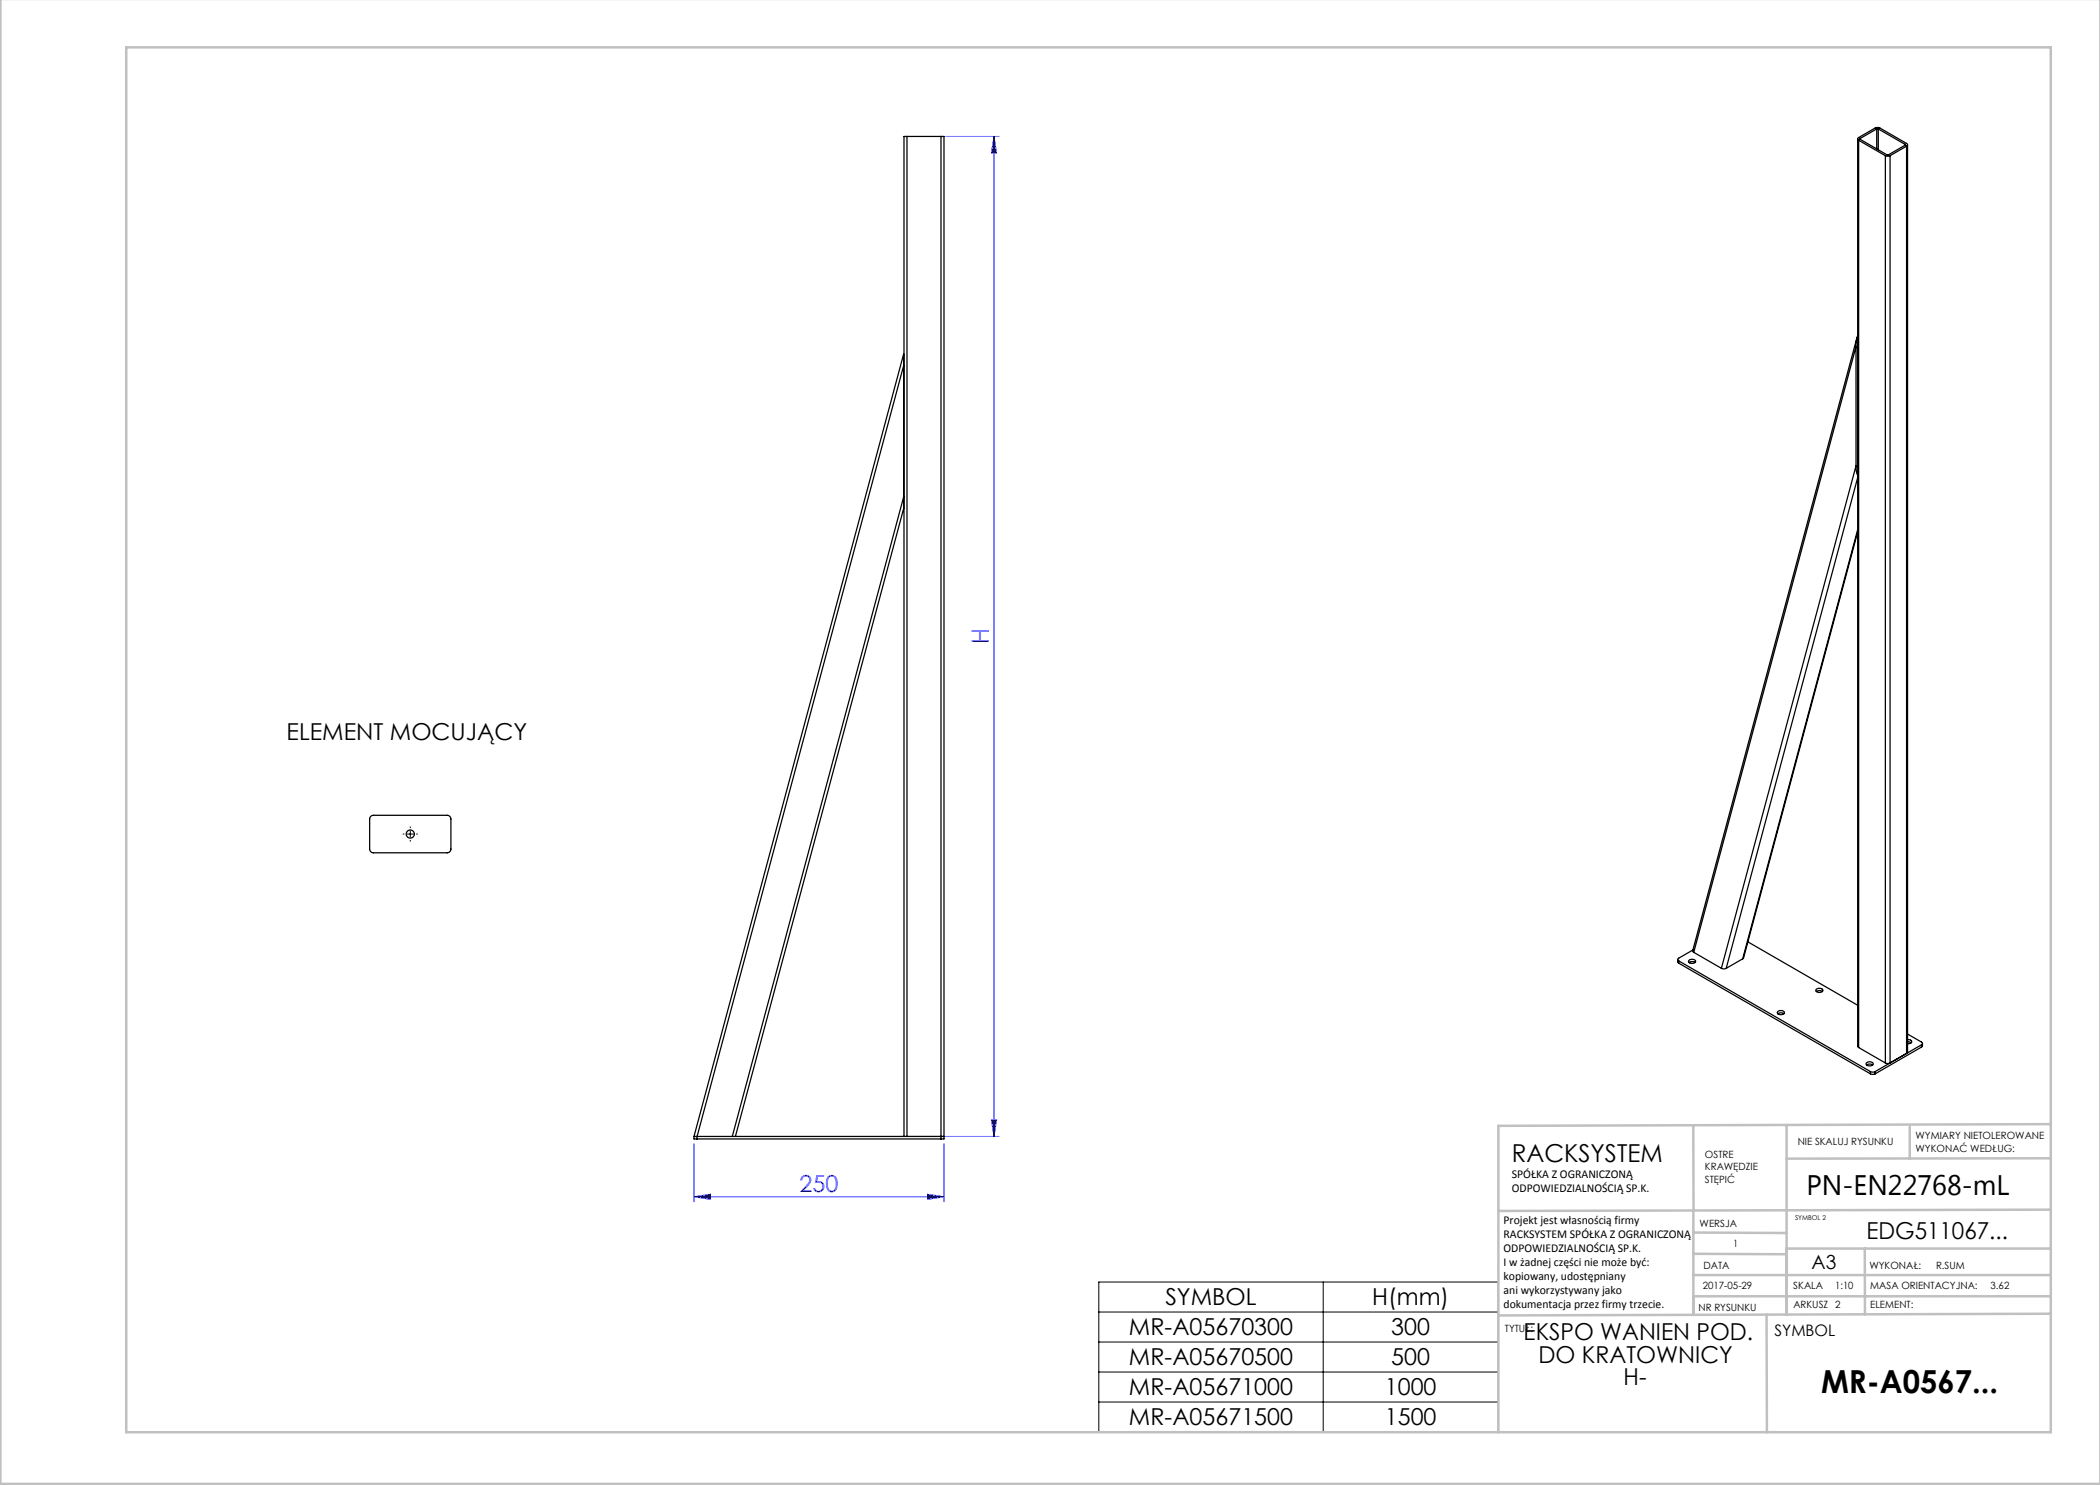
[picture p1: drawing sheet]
<svg xmlns="http://www.w3.org/2000/svg" width="420mm" height="297mm" viewBox="0 0 420 297" stroke-linecap="round" stroke-linejoin="round" font-family="sans-serif">
<path d="M189.2 27.3h10.6M198.8 27.3l.5 3.3h-1zM198.8 27.3v200M138.8 239.4l3.3-.5v1zM138.8 228.8v11.6M138.8 239.4h50M179.9 227.3h19.9M185.5 238.9l3.3 .5-3.3 .5zM188.8 228.8v11.6M198.3 224h1l-.5 3.3z" fill="none" stroke="#00f" stroke-width=".2"/>
<path d="M81.4 166.8h1.3M82.1 166.2v1.2M219.8 256.4h79.8v30h-79.8zM264.6 256.4v30M219.8 262.4h79.8M219.8 268.4h79.8M219.8 274.4h79.8M219.8 280.4h79.8" fill="none" stroke="#000" stroke-width=".2"/>
<path d="M80.8 166.8h-.2M82.1 165.6v-.2M82.1 168.1v.1M83.3 166.8h.2" fill="none" stroke="#000" stroke-width=".2" stroke-dasharray="15.2 1.3 1.3 1.3"/>
<g fill="none" stroke="#c0c0c0" stroke-width=".5">
<path d="M.1 -.1v296.9h419.9M25.2 9.5h385v276.9h-385zM338.7 225.2v16.9M357.3 225v37.9M382 225.4v6.3M410.1 224.8l-110.4 .4v61.2M410.1 231.7h-52.8M338.7 259.3h71.5M338.7 255h71.5M338.7 250.8l18.6 .1M338.7 246.5l18.6 .1M338.7 242.1v20.9"/>
<path d="M373 249.7v13.2M410.1 241.9l-110.4 .3M410.2 249.7h-52.9v13.2M353.3 262.9l.1 23.5M410.2 262.7l-110.5 .4"/>
</g>
<g fill="#00f">
<path d="M138.8 239.4l3.3-.5v1zM185.5 238.9l3.3 .5-3.3 .5z"/>
<path d="M198.8 27.3l.5 3.3h-1zM198.3 224h1l-.5 3.3z"/>
</g>
<g fill="none" stroke="#000" stroke-width=".25">
<path d="M181.4 27.3h-.6v200M181.4 27.3v200M181.4 27.3h6.8M188.2 27.3h.6v200.5h-.6M188.2 27.3v200.5M371.5 27.8v181.4l.2 .3M371.7 28.1a.29 .29 0 0 1-.2-.3 .29 .29 0 0 1 .2-.3l3.3-1.9 .6-.1 5.7 3.2a.29 .29 0 0 1 .2 .3 .29 .29 0 0 1-.2 .2M371.7 28.1l5.4 3M371.7 28.1v181.4M372 27.9l5.5 3.1 3.5-1.9M372 27.7v.2M375.3 25.8h.4"/>
<path d="M375.3 25.8l-3.3 1.9M375.3 25.8v4M375.7 25.8l5.3 3.1M375.7 25.8v4.2M377.1 31.1l.4 .2 .5-.2M377.1 31.1v181.5M378 31.1v181.5l-.5 .1-.4-.1M381 28.9v.2M381.3 29.2l-3.3 1.9M381.5 29v181.4l-.2 .3v-181.5M180.7 73.1v-2.3l-41.9 156.5M180.7 73.1l-41.3 154.2"/>
<path d="M180.7 73.1v26.3M371.2 69.3v23.9M371.2 69.3l-32.5 121.2M371.4 67.5l-32.9 122.6 .2 .4M371.5 67.1l-.2 .8-.1 1.4M371.5 68.8v24.5M371.5 68.9h.1M371.5 79.3v.1M180.7 99.4v2.3l-33.6 125.6M180.7 99.4l-34.2 127.9M371.2 93.2l.1 1.3 .2 .5M371.2 93.2l-26.9 100.5"/>
<path d="M371.5 80.5v.1M371.5 95.5l-26.3 98.2M371.5 106.4l-22.8 85.2-.2 .2M371.5 105.9l-23 85.9M74.1 163.3l.6-.2h15l.3 .3 .2 .4-.1 6.3-.2 .3-.5 .2-15-.1-.3-.2-.2-.5v-6zM335.6 191.9v.5l.1 .2M335.7 192.2l38.4 22.1M335.7 192.2v.4M335.7 192.6l38.4 22.2M337.8 192.1a.87 .87 0 0 1 1.3 .2 .79 .79 0 0 1-.7 .4 .79 .79 0 0 1-.7-.5zM337.8 192.5l.7-.2 .5 .2M338.6 190l-2.9 1.6a.29 .29 0 0 0-.1 .3 .29 .29 0 0 0 .1 .3"/>
<path d="M338.7 190.5l5.6 3.2M344.3 193.7l.5 .1 .4-.1M348.5 191.8l-3.3 1.9M349.6 188.4l21.9 12.6M363.2 197.9a.83 .83 0 0 1 1.4 .3 .86 .86 0 0 1-1.4-.1zM363.3 198.3l.7-.2 .5 .2M355.6 202.3a.87 .87 0 0 1 1.3 .2 .79 .79 0 0 1-.8 .4 .79 .79 0 0 1-.6-.5zM355.6 202.7l.7-.1 .5 .1M371.7 209.5l5.4 3.1M373.3 212.6a.87 .87 0 0 1 1.4 .2 .79 .79 0 0 1-.8 .4 .79 .79 0 0 1-.7-.5zM373.3 213l.7-.2 .5 .2M374.1 214.3l.5 .1 .4-.1"/>
<path d="M374.1 214.8l.5 .1 .4-.1M374.1 214.3v.5M375 214.3v.5M381.5 207.9l.6 .1 .2 .3-.2 .3-.6 .1M381.5 206.8l2.8 1.6a.29 .29 0 0 1 .2 .3 .29 .29 0 0 1-.2 .3M381.5 208.4l.7 .2M384.3 209l-9.3 5.3M384.3 209v.4M384.3 209.4l-9.3 5.4M384.5 208.7v.5l-.2 .2M138.8 227.3h.6M138.8 227.3v.5h.6"/>
<path d="M139.4 227.3h49.4M139.4 227.3v.5M139.4 227.8h48.8"/>
<circle cx="82.1" cy="166.8" r=".81"/>
</g>
<text font-size="6.3" x="364.2" y="278.5">MR-A0567...</text>
<text font-size="5.6" x="361.3" y="239.1">PN-EN22768-mL</text>
<text font-size="4.9" x="302.4" y="232.4">RACKSYSTEM</text>
<g font-size="4.7" fill="#00f">
<text x="197.8" y="128.9" transform="rotate(-90 197.8 128.9)">H</text>
<text x="159.9" y="238.3">250</text>
</g>
<g font-size="4.7">
<text x="57.3" y="148">ELEMENT MOCUJĄCY</text>
<text x="373.3" y="247.8">EDG511067...</text>
<text x="233.1" y="261.1">SYMBOL</text>
<text x="274.5" y="261.1">H(mm)</text>
<text x="225.8" y="267.1">MR-A05670300</text>
<text x="278.3" y="267.1">300</text>
<text x="304.7" y="268.1">EKSPO WANIEN POD.</text>
<text x="225.8" y="273.1">MR-A05670500</text>
<text x="278.3" y="273.1">500</text>
<text x="307.7" y="272.6">DO KRATOWNICY</text>
<text x="225.8" y="279.1">MR-A05671000</text>
<text x="277" y="279.1">1000</text>
<text x="324.7" y="277.1">H-</text>
<text x="225.8" y="285.1">MR-A05671500</text>
<text x="277" y="285.1">1500</text>
</g>
<text font-size="3.9" x="362.3" y="253.8">A3</text>
<text font-size="3.2" x="354.9" y="267.2">SYMBOL</text>
<g font-size="2.4">
<text x="302.4" y="235.6">SPÓŁKA Z OGRANICZONĄ</text>
<text x="302.4" y="238.4">ODPOWIEDZIALNOŚCIĄ SP.K.</text>
<text x="300.7" y="244.7">Projekt jest własnością firmy</text>
<text x="300.7" y="247.5">RACKSYSTEM SPÓŁKA Z OGRANICZONĄ</text>
<text x="300.7" y="250.3">ODPOWIEDZIALNOŚCIĄ SP.K.</text>
<text x="300.7" y="253.1">I w żadnej części nie może być:</text>
<text x="300.7" y="256">kopiowany, udostępniany</text>
<text x="300.7" y="258.8">ani wykorzystywany jako</text>
<text x="300.7" y="261.6">dokumentacja przez firmy trzecie.</text>
</g>
<g font-size="2">
<text x="383.1" y="227.9">WYMIARY NIETOLEROWANE</text>
<text x="341" y="231.6">OSTRE</text>
<text x="359.5" y="228.9">NIE SKALUJ RYSUNKU</text>
<text x="383.1" y="230.4">WYKONAĆ WEDŁUG:</text>
<text x="341" y="234.1">KRAWĘDZIE</text>
<text x="341" y="236.6">STĘPIĆ</text>
<text x="339.9" y="245.4">WERSJA</text>
<text x="346.6" y="249.5">1</text>
<text x="340.5" y="257.7">2017-05-29</text>
<text x="340.7" y="253.8">DATA</text>
<text x="358.7" y="257.7">SKALA</text>
<text x="367" y="257.7">1:10</text>
<text x="373.9" y="253.8">WYKONAŁ:</text>
<text x="374.1" y="257.7">MASA ORIENTACYJNA:</text>
<text x="387.2" y="253.8">R.SUM</text>
<text x="398.1" y="257.7">3.62</text>
<text x="339.7" y="262.3">NR RYSUNKU</text>
<text x="358.7" y="261.7">ARKUSZ 2</text>
<text x="374.1" y="261.7">ELEMENT:</text>
<text x="301" y="266.4">TYTUŁ:</text>
</g>
<text font-size="1.3" x="359" y="244">SYMBOL 2</text>
</svg>
